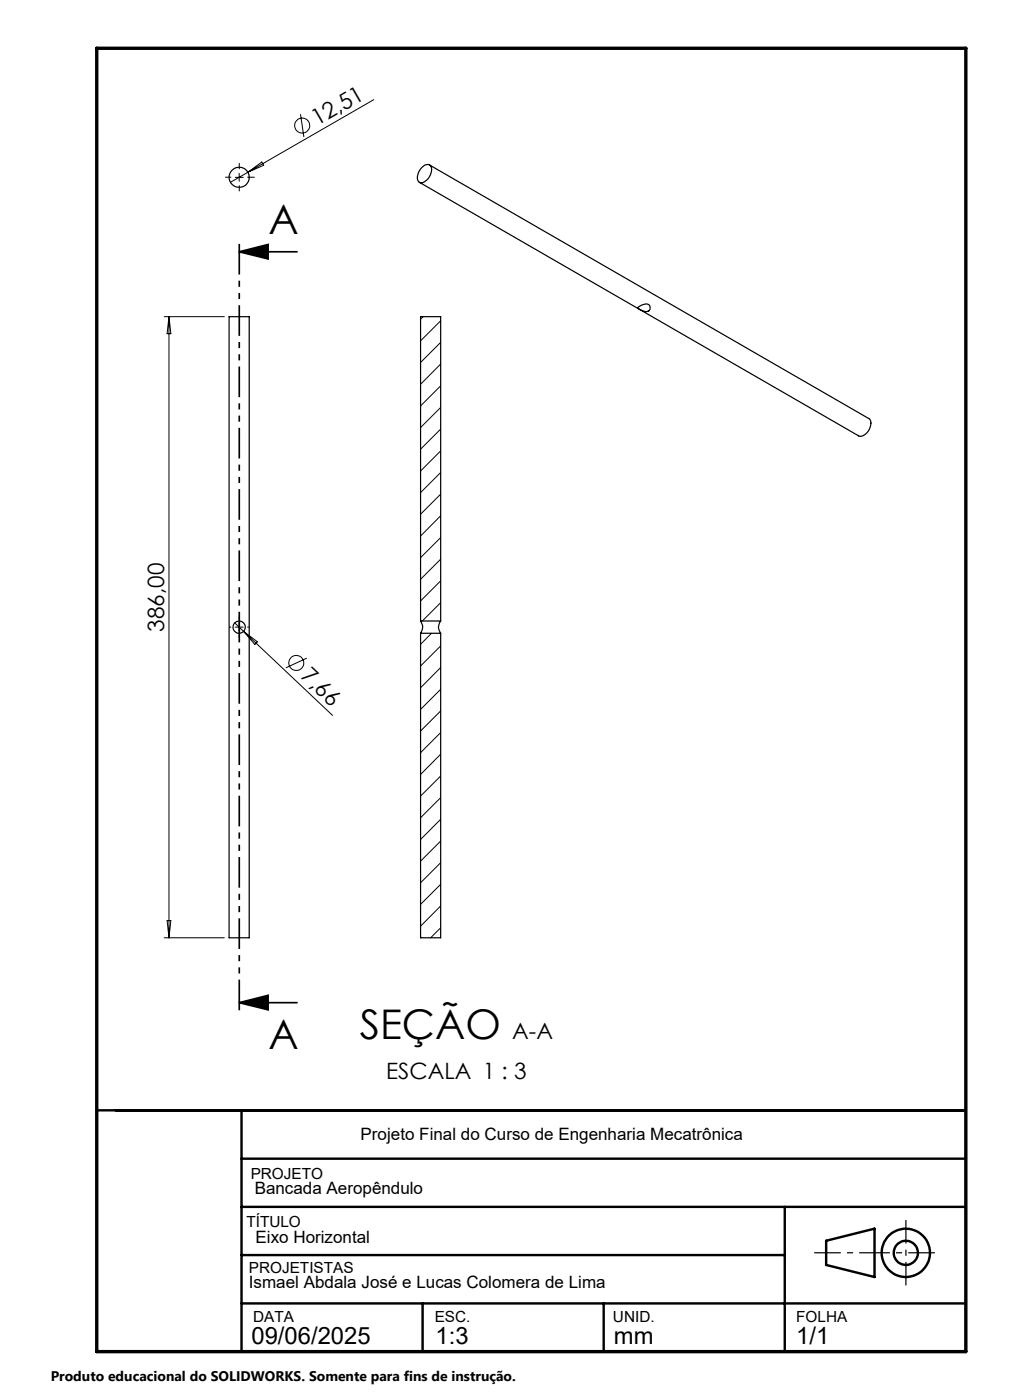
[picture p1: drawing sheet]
<svg xmlns="http://www.w3.org/2000/svg" width="210mm" height="290mm" viewBox="0 0 210 290" stroke-linecap="round" stroke-linejoin="round" font-family="sans-serif">
<g fill="none" stroke="#000" stroke-width=".25">
<path d="M87.5 34.6a1.04 1.04 0 0 1 1.3-.5 1.04 1.04 0 0 1 .6 1.4 2.77 2.77 0 0 1-2.2 2.4 1.18 1.18 0 0 1-.6-1.9l.3-.7zM88.9 34.2l91 52.5a1.82 1.82 0 0 1 0 2.5 1.81 1.81 0 0 1-2.1 1.1l-90.9-52.5M47.4 65.6h4.2v128.7h-4.2zM132.2 63.6l.9-.5a.95 .95 0 0 1 1.1-.1 .95 .95 0 0 1 .4 1.1 1.19 1.19 0 0 1-1.8 .2l-.6-.4zM87.1 128.6a2.12 2.12 0 0 1 0 2.6M87.1 128.6v-63h4.2v63M87.1 131.2v63.1h4.2v-63.1M87.1 128.6h4.2M87.1 131.2h4.2M91.3 128.6a1.99 1.99 0 0 0 0 2.6"/>
<circle cx="49.5" cy="36.7" r="2.08"/>
<circle cx="49.5" cy="129.9" r="1.28"/>
</g>
<g fill="none" stroke="#000" stroke-width=".21">
<path d="M48.7 36.7h1.7M49.5 35.9v1.7M51.3 35.7l-3.6 2.1M51.3 35.7l2.9-2.1 .4 .6zM62.2 23.7l.7 4.7M77.4 20.7l-26.1 15M34 65.6h12.5M35 65.6v128.7M35 65.6l.4 3.5h-.8zM87.6 65.6l-.5 .5M91.3 66.4l-4.2 4.2M91.3 70.9l-4.2 4.2"/>
<path d="M91.3 75.4l-4.2 4.2M91.3 79.9l-4.2 4.2M91.3 84.4l-4.2 4.2M91.3 88.9l-4.2 4.1M91.3 93.4l-4.2 4.2M91.3 97.9l-4.2 4.1M91.3 102.4l-4.2 4.1M91.3 106.8l-4.2 4.2M91.3 111.4l-4.2 4.1M91.3 115.8l-4.2 4.2M48.6 129l1.8 1.8M48.7 129.9h1.7"/>
<path d="M49.5 129.1v1.7M50.4 130.8l18.5 17.4M50.4 130.8l2.9 2.1-.5 .6zM63.5 136.3l-4.3 2M89.4 131.2l-2.3 2.3M91.3 120.3l-4.2 4.2M91.3 124.8l-3.8 3.8M91.3 133.8l-4.2 4.2M91.3 138.3l-4.2 4.2M91.3 142.8l-4.2 4.1M91.3 147.3l-4.2 4.1M91.3 151.7l-4.2 4.2"/>
<path d="M91.3 156.2l-4.2 4.2M91.3 160.7l-4.2 4.2M91.3 165.2l-4.2 4.2M91.3 169.7l-4.2 4.2M91.3 174.2l-4.2 4.2M91.3 178.7l-4.2 4.2M34 194.3h12.5M34.6 190.7h.8l-.4 3.6zM91.3 183.2l-4.2 4.1M91.3 187.7l-4.2 4.2M91.3 192.2l-2.1 2.1"/>
<circle cx="62.6" cy="26" r="1.55"/>
<circle cx="61.4" cy="137.3" r="1.56"/>
</g>
<path d="M49.5 52.2l6-1.6v3zM49.5 52.2h12M49.5 207.7l6-1.5v3zM49.5 207.7h12" fill="none" stroke="#000" stroke-width=".35"/>
<g fill="none" stroke="#000" stroke-width=".5">
<path d="M20 230h180M50 230v50M50 240h150M50 250h150M50 260h112.5M162.5 250v30M171.1 257l10-2.5v10l-10-2.5zM50 270h150M87.5 270v10M125 270v10"/>
<circle cx="187.6" cy="259.5" r="5"/>
<circle cx="187.6" cy="259.5" r="2.51"/>
</g>
<path d="M47.9 36.7h-1.3M49.6 35v-1.2M49.6 38.4v1.2M51.2 36.7h1.5M47.9 129.9h-.5M49.5 128.2v-.4M49.5 131.6v.4M51.2 129.9h.5" fill="none" stroke="#000" stroke-width=".21" stroke-dasharray="15.2 1.3 1.3 1.3" stroke-linecap="butt"/>
<path d="M49.6 50.1v159.6" fill="none" stroke="#000" stroke-width=".35" stroke-dasharray="6.3 1.3 1.3 1.3 1.3 1.3" stroke-dashoffset="-.4" stroke-linecap="butt"/>
<path d="M168.6 259.5h25" fill="none" stroke="#000" stroke-width=".25" stroke-dasharray="6.3 1.3 1.3 1.3" stroke-dashoffset=".8" stroke-linecap="butt"/>
<path d="M187.6 252.7v13.6" fill="none" stroke="#000" stroke-width=".25" stroke-dasharray="6.3 1.3 1.3 1.3" stroke-dashoffset="1.5" stroke-linecap="butt"/>
<path d="M20 10h180v270h-180z" fill="none" stroke="#000" stroke-width=".7"/>
<path d="M49.5 52.2l6-1.6v3zM49.5 207.7l6-1.5v3z" fill="#000"/>
<g font-size="8.5">
<text x="55.6" y="48.4">A</text>
<text x="74.5" y="215.3">SEÇÃO</text>
<text x="55.6" y="217.2">A</text>
</g>
<g font-size="4.9">
<text x="52.1" y="278.3">09/06/2025</text>
<text x="90.2" y="278.3">1:3</text>
<text x="127.1" y="278.3">mm</text>
<text x="164.9" y="278.3">1/1</text>
</g>
<g font-size="4.7">
<text x="65.7" y="26.2" transform="rotate(-30 65.7 26.2)">12,51</text>
<text x="34" y="130.8" transform="rotate(-90 34 130.8)">386,00</text>
<text x="62.1" y="140.3" transform="rotate(43 62.1 140.3)">7,66</text>
<text x="106.1" y="215.3">A-A</text>
<text x="80" y="223.5">ESCALA 1 : 3</text>
</g>
<g font-size="3.5">
<text x="74.7" y="236.2">Projeto Final do Curso de Engenharia Mecatrônica</text>
<text x="52.7" y="247.3">Bancada Aeropêndulo</text>
<text x="52.9" y="257.5">Eixo Horizontal</text>
<text x="51.5" y="266.8">Ismael Abdala José e Lucas Colomera de Lima</text>
</g>
<g font-size="3.2">
<text x="51.9" y="244.2">PROJETO</text>
<text x="51" y="254.1">TÍTULO</text>
<text x="51.5" y="263.7">PROJETISTAS</text>
<text x="52.4" y="273.8">DATA</text>
<text x="90" y="273.8">ESC.</text>
<text x="126.9" y="273.8">UNID.</text>
<text x="164.9" y="273.8">FOLHA</text>
</g>
<text font-size="2.9" x="10.5" y="286">Produto educacional do SOLIDWORKS. Somente para fins de instrução.</text>
</svg>
